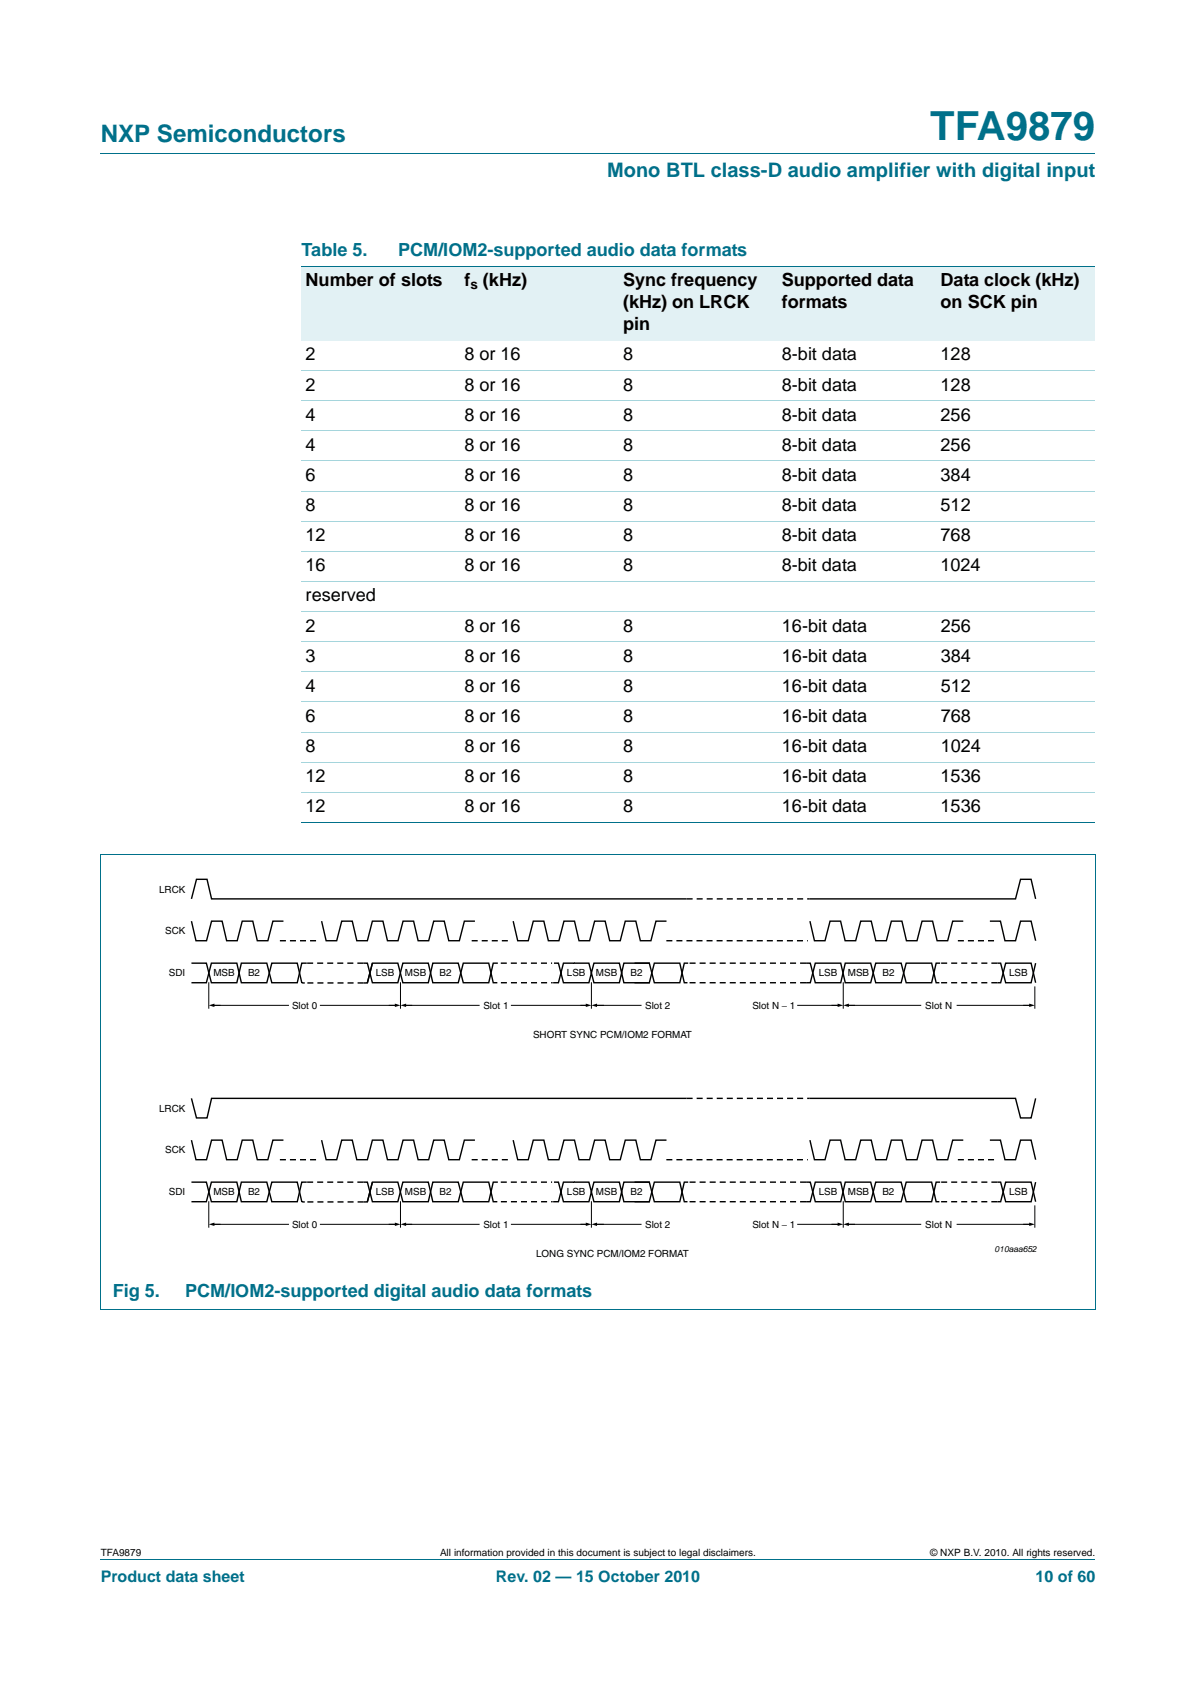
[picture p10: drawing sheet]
<svg xmlns="http://www.w3.org/2000/svg" width="210mm" height="297mm" viewBox="0 0 210 297" stroke-linecap="round" stroke-linejoin="round" font-family="sans-serif">
<path d="M17.7 27h174.6M17.7 273.9h174.6" fill="none" stroke="#00708a" stroke-width=".18"/>
<g fill="#e2f1f4">
<path d="M53 46.7h27.8v13.1h-27.8z"/>
<path d="M80.8 46.7h27.9v13.1h-27.9z"/>
<path d="M108.7 46.7h27.9v13.1h-27.9z"/>
<path d="M136.6 46.7h27.8v13.1h-27.8z"/>
<path d="M164.4 46.7h27.9v13.1h-27.9z"/>
</g>
<path d="M53 46.7h139.3M17.6 150.1h174.7M17.7 150.2v79.8M53 144.5h139.3M192.3 150.2v79.8M17.6 230h174.7" fill="none" stroke="#00708a" stroke-width=".18"/>
<g fill="none" stroke="#a5d5dc" stroke-width=".18">
<path d="M53 65.1h139.3M53 70.4h139.3M53 75.7h139.3M53 81h139.3M53 86.3h139.3M53 91.5h139.3M53 96.8h139.3M53 102.1h139.3M53 107.4h139.3M53 112.7h139.3M53 118h139.3M53 123.3h139.3"/>
<path d="M53 128.6h139.3M53 133.9h139.3M53 139.2h139.3"/>
</g>
<g fill="none" stroke="#000" stroke-width=".25">
<path d="M33.6 157.9l.9-3.4h1.8l.8 3.4h83.4M142.2 157.9h36.1l.9-3.4h1.8l.8 3.4M33.6 161.8l.8 3.4h1.9l.8-3.4h1.9l.8 3.4h1.8l.9-3.4h1.9l.8 3.4h1.8l.9-3.4h1.9M33.6 169.2h2.6l.9 3.4h4.5l.8-3.4h4.4l.9 3.4h4.5l.8-3.4h.9M33.6 172.6h2.6l.9-3.4h4.5l.8 3.4h4.4l.9-3.4h4.5l.8 3.5h.5M56.5 161.8l.8 3.4h1.8l.9-3.4h1.8l.8 3.4h1.9l.9-3.4h1.8l.8 3.4h1.9l.9-3.4h1.8l.8 3.4h1.9l.8-3.4h1.9l.8 3.4h1.8l.9-3.4h1.9M63.8 169.2h.7l.9 3.4h4.4l.9-3.4h4.5l.8 3.4h4.5l.8-3.4h4.5l.8 3.4h.7M65.4 169.2l-.9 3.5h-.7M87.4 169.2h-.8l-.8 3.4h-4.5l-.8-3.4h-4.5l-.8 3.4h-4.5l-.9-3.4h-4.4l-.9 3.4M90.1 161.8l.8 3.4h1.8l.9-3.4h1.9l.8 3.4h1.8l.9-3.4h1.9l.8 3.4h1.8l.9-3.4h1.9l.7 3.4h1.9l.9-3.4h1.8l.8 3.4h1.9l.9-3.4h1.8M97.3 169.2h.7l.9 3.4h4.5l.9-3.4h4.4l.8 3.4h4.6M111.4 169.2h2.6l.9 3.4h4.4l.8-3.4h.7"/>
<path d="M114.1 169.2h-4.6l-.8 3.4h-4.4l-.9-3.4h-4.5l-.9 3.4h-.9M120.7 172.6h-.6l-.8-3.4h-4.4l-.9 3.4h-2.6M141.5 169.2h.8l.8 3.4h4.5l.8-3.4h4.5l.8 3.4h4.5l.9-3.4h4.5l.8 3.4h.5M142.2 161.8l.8 3.4h1.8l.9-3.4h1.9l.8 3.4h1.8l.9-3.4h1.9l.8 3.4h1.8l.9-3.4h1.9l.7 3.4h1.9l.9-3.4h1.8l.8 3.4h1.9l.9-3.4h1.8M165.1 169.2h-.7l-.8 3.4h-4.5l-.9-3.4h-4.5l-.8 3.4h-4.5l-.8-3.4h-4.5l-.8 3.4h-.8M173.8 161.8h1.8l.8 3.4h1.9l.9-3.4h1.8l.8 3.4M175.1 169.2h.6l.9 3.4h4.4l.8-3.4M181.8 172.6l-.8-3.4h-4.4l-.9 3.4h-.6M33.6 192.9l.9 3.5h1.8l.8-3.5h83.4M142.2 192.9h36.1l.9 3.5h1.8l.8-3.5M33.6 207.7h2.6l.9 3.4h4.5l.8-3.4h4.4l.9 3.4h4.5l.8-3.4h.9M33.6 211.1h2.6l.9-3.4h4.5l.8 3.4h4.4l.9-3.4h4.5l.8 3.4h.5"/>
<path d="M49.8 200.3h-1.9l-.9 3.4h-1.8l-.8-3.4h-1.9l-.9 3.4h-1.8l-.8-3.4h-1.9l-.8 3.4h-1.9l-.8-3.4M63.8 207.7h.7l.9 3.4h4.4l.9-3.4h4.5l.8 3.4h4.5l.8-3.4h4.5l.8 3.4h.7M65.4 207.7l-.9 3.4h-.7M83.4 200.3h-1.9l-.9 3.4h-1.8l-.8-3.4h-1.9l-.8 3.4h-1.9l-.8-3.4h-1.8l-.9 3.4h-1.9l-.8-3.4h-1.8l-.9 3.4h-1.9l-.8-3.4h-1.8l-.9 3.4h-1.8l-.8-3.4M87.4 207.7h-.8l-.8 3.4h-4.5l-.8-3.4h-4.5l-.8 3.4h-4.5l-.9-3.4h-4.4l-.9 3.4M97.3 207.7h.7l.9 3.4h4.5l.9-3.4h4.4l.8 3.4h4.6M111.4 207.7h2.6l.9 3.4h4.4l.8-3.4h.7M114.1 207.7h-4.6l-.8 3.4h-4.4l-.9-3.4h-4.5l-.9 3.4h-.9M117 200.3h-1.8l-.9 3.4h-1.9l-.8-3.4h-1.8l-.9 3.4h-1.9l-.7-3.4h-1.9l-.9 3.4h-1.8l-.8-3.4h-1.9l-.9 3.4h-1.8l-.8-3.4h-1.9l-.9 3.4h-1.8l-.8-3.4M120.7 211.1h-.6l-.8-3.4h-4.4l-.9 3.4h-2.6M141.5 207.7h.8l.8 3.4h4.5l.8-3.4h4.5l.8 3.4h4.5l.9-3.4h4.5l.8 3.4h.5M165.1 207.7h-.7l-.8 3.4h-4.5l-.9-3.4h-4.5l-.8 3.4h-4.5l-.8-3.4h-4.5l-.8 3.4h-.8"/>
<path d="M169.1 200.3h-1.8l-.9 3.4h-1.9l-.8-3.4h-1.8l-.9 3.4h-1.9l-.7-3.4h-1.9l-.9 3.4h-1.8l-.8-3.4h-1.9l-.9 3.4h-1.8l-.8-3.4h-1.9l-.9 3.4h-1.8l-.8-3.4M173.8 200.3h1.8l.8 3.4h1.9l.9-3.4h1.8l.8 3.4M175.1 207.7h.6l.9 3.4h4.4l.8-3.4M181.8 211.1l-.8-3.4h-4.4l-.9 3.4h-.6"/>
</g>
<g fill="none" stroke="#000" stroke-width=".25" stroke-dasharray="1.1 .7" stroke-linecap="butt">
<path d="M120.5 157.9h21.7M49.1 165.2h6.5M63.8 169.2h-9.9M63.8 172.7h-10.3M82.8 165.2h6.4M87.9 169.2h9M87.9 172.6h9.1M117 165.2h24.8M141.5 169.2h-20.7M141.5 172.6h-20.8M168.2 165.2h6.4M175.1 172.6h-10.2"/>
<path d="M175.1 169.2h-10M120.5 192.9h21.7M49.1 203.7h6.5M63.8 207.7h-9.9M63.8 211.1h-10.3M82.8 203.7h6.4M87.9 207.7h9M87.9 211.1h9.1M117 203.7h24.8M141.5 207.7h-20.7M141.5 211.1h-20.8M168.2 203.7h6.4"/>
<path d="M175.1 211.1h-10.2M175.1 207.7h-10"/>
</g>
<g fill="none" stroke="#000" stroke-width=".18">
<path d="M36.7 172.5v4.7M37.4 176.6h13.3M56.2 176.6h13.5M70.3 172.5v4.7M71.1 176.6h13.1M89.7 176.6h13.5M103.8 172.5v4.7M104.6 176.6h8M140 176.6h7.4M148 172.5v4.7M148.8 176.6h12.9M168 176.6h13.1"/>
<path d="M181.7 173.3v3.9M36.7 211v4.7M37.4 215.1h13.3M56.2 215.1h13.5M70.3 211v4.7M71.1 215.1h13.1M89.7 215.1h13.5M103.8 211v4.7M104.6 215.1h8M140 215.1h7.4M148 211v4.7M148.8 215.1h12.9"/>
<path d="M168 215.1h13.1M181.7 211.7v4"/>
</g>
<g fill="#000">
<path d="M36.7 176.6l.9-.3v.6zM69.3 176.3l1 .3-1 .3zM70.3 176.6l1-.3v.6zM102.8 176.3l1 .3-1 .3zM103.8 176.6l1-.3v.6zM147.1 176.3l.9 .3-.9 .3zM148 176.6l1-.3v.6zM180.7 176.3l1 .3-1 .3zM36.7 215.1l.9-.3v.6zM69.3 214.8l1 .3-1 .3zM70.3 215.1l1-.3v.6zM102.8 214.8l1 .3-1 .3z"/>
<path d="M103.8 215.1l1-.3v.6zM147.1 214.8l.9 .3-.9 .3zM148 215.1l1-.3v.6zM180.7 214.8l1 .3-1 .3z"/>
</g>
<text font-size="7" fill="#00708a" x="163.3" y="24.6">TFA9879</text>
<text font-size="4.2" fill="#00708a" x="17.7" y="24.9">NXP Semiconductors</text>
<text font-size="3.5" fill="#00708a" x="106.6" y="31.1">Mono BTL class-D audio amplifier with digital input</text>
<g font-size="3.2" fill="#00708a">
<text x="53" y="45">Table 5.</text>
<text x="69.9" y="45">PCM/IOM2-supported audio data formats</text>
<text x="19.8" y="227.9">Fig 5.</text>
<text x="32.5" y="227.9">PCM/IOM2-supported digital audio data formats</text>
</g>
<g font-size="3.2">
<text x="53.7" y="50.3">Number of slots</text>
<text x="81.5" y="50.3">f (kHz)</text>
<text x="109.4" y="50.3">Sync frequency</text>
<text x="137.3" y="50.3">Supported data</text>
<text x="165.1" y="50.3">Data clock (kHz)</text>
<text x="109.4" y="54.1">(kHz) on LRCK</text>
<text x="109.4" y="58">pin</text>
<text x="137.3" y="54.1">formats</text>
<text x="165.1" y="54.1">on SCK pin</text>
<text x="53.7" y="63.3">2</text>
<text x="81.5" y="63.3">8 or 16</text>
<text x="109.4" y="63.3">8</text>
<text x="137.3" y="63.3">8-bit data</text>
<text x="165.1" y="63.3">128</text>
<text x="53.7" y="68.6">2</text>
<text x="81.5" y="68.6">8 or 16</text>
<text x="109.4" y="68.6">8</text>
<text x="137.3" y="68.6">8-bit data</text>
<text x="165.1" y="68.6">128</text>
<text x="53.7" y="73.9">4</text>
<text x="81.5" y="73.9">8 or 16</text>
<text x="109.4" y="73.9">8</text>
<text x="137.3" y="73.9">8-bit data</text>
<text x="165.1" y="73.9">256</text>
<text x="53.7" y="79.2">4</text>
<text x="81.5" y="79.2">8 or 16</text>
<text x="109.4" y="79.2">8</text>
<text x="137.3" y="79.2">8-bit data</text>
<text x="165.1" y="79.2">256</text>
<text x="53.7" y="84.5">6</text>
<text x="53.7" y="89.8">8</text>
<text x="81.5" y="84.5">8 or 16</text>
<text x="81.5" y="89.8">8 or 16</text>
<text x="109.4" y="84.5">8</text>
<text x="109.4" y="89.8">8</text>
<text x="137.3" y="84.5">8-bit data</text>
<text x="137.3" y="89.8">8-bit data</text>
<text x="165.1" y="84.5">384</text>
<text x="165.1" y="89.8">512</text>
<text x="53.7" y="95.1">12</text>
<text x="81.5" y="95.1">8 or 16</text>
<text x="109.4" y="95.1">8</text>
<text x="137.3" y="95.1">8-bit data</text>
<text x="165.1" y="95.1">768</text>
<text x="53.7" y="100.4">16</text>
<text x="81.5" y="100.4">8 or 16</text>
<text x="109.4" y="100.4">8</text>
<text x="137.3" y="100.4">8-bit data</text>
<text x="165.1" y="100.4">1024</text>
<text x="53.7" y="105.6">reserved</text>
<text x="53.7" y="110.9">2</text>
<text x="81.5" y="110.9">8 or 16</text>
<text x="109.4" y="110.9">8</text>
<text x="137.3" y="110.9">16-bit data</text>
<text x="165.2" y="110.9">256</text>
<text x="53.7" y="116.2">3</text>
<text x="81.5" y="116.2">8 or 16</text>
<text x="109.4" y="116.2">8</text>
<text x="137.3" y="116.2">16-bit data</text>
<text x="165.2" y="116.2">384</text>
<text x="53.7" y="121.5">4</text>
<text x="81.5" y="121.5">8 or 16</text>
<text x="109.4" y="121.5">8</text>
<text x="137.3" y="121.5">16-bit data</text>
<text x="165.2" y="121.5">512</text>
<text x="53.7" y="126.8">6</text>
<text x="81.5" y="126.8">8 or 16</text>
<text x="109.4" y="126.8">8</text>
<text x="137.3" y="126.8">16-bit data</text>
<text x="165.2" y="126.8">768</text>
<text x="53.7" y="132.1">8</text>
<text x="53.7" y="137.4">12</text>
<text x="81.5" y="132.1">8 or 16</text>
<text x="81.5" y="137.4">8 or 16</text>
<text x="109.4" y="132.1">8</text>
<text x="109.4" y="137.4">8</text>
<text x="137.3" y="132.1">16-bit data</text>
<text x="137.3" y="137.4">16-bit data</text>
<text x="165.1" y="137.4">1536</text>
<text x="165.2" y="132.1">1024</text>
<text x="53.7" y="142.7">12</text>
<text x="81.5" y="142.7">8 or 16</text>
<text x="109.4" y="142.7">8</text>
<text x="137.3" y="142.7">16-bit data</text>
<text x="165.1" y="142.7">1536</text>
</g>
<g font-size="2.8" fill="#00708a">
<text x="17.7" y="277.9">Product data sheet</text>
<text x="87.1" y="277.9">Rev. 02 — 15 October 2010</text>
<text x="181.8" y="277.9">10 of 60</text>
</g>
<text font-size="2.4" x="82.6" y="50.8">s</text>
<g font-size="1.8">
<text x="17.7" y="273.3">TFA9879</text>
<text x="77.3" y="273.3">All information provided in this document is subject to legal disclaimers.</text>
<text x="163.3" y="273.3">© NXP B.V. 2010. All rights reserved.</text>
</g>
<g font-size="1.7">
<text x="27.9" y="156.8">LRCK</text>
<text x="29" y="164.1">SCK</text>
<text x="29.7" y="171.5">SDI</text>
<text x="37.5" y="171.5">MSB</text>
<text x="43.5" y="171.5">B2</text>
<text x="66" y="171.5">LSB</text>
<text x="71.1" y="171.5">MSB</text>
<text x="77.2" y="171.5">B2</text>
<text x="99.5" y="171.5">LSB</text>
<text x="104.6" y="171.5">MSB</text>
<text x="110.7" y="171.5">B2</text>
<text x="143.7" y="171.5">LSB</text>
<text x="148.9" y="171.5">MSB</text>
<text x="154.9" y="171.5">B2</text>
<text x="177.2" y="171.5">LSB</text>
<text x="51.3" y="177.2">Slot 0</text>
<text x="84.9" y="177.2">Slot 1</text>
<text x="113.3" y="177.2">Slot 2</text>
<text x="132.1" y="177.2">Slot N − 1</text>
<text x="162.5" y="177.2">Slot N</text>
<text x="93.6" y="182.3">SHORT SYNC PCM/IOM2 FORMAT</text>
<text x="27.9" y="195.3">LRCK</text>
<text x="29" y="202.6">SCK</text>
<text x="29.7" y="210">SDI</text>
<text x="37.5" y="210">MSB</text>
<text x="43.5" y="210">B2</text>
<text x="66" y="210">LSB</text>
<text x="71.1" y="210">MSB</text>
<text x="77.2" y="210">B2</text>
<text x="99.5" y="210">LSB</text>
<text x="104.6" y="210">MSB</text>
<text x="110.7" y="210">B2</text>
<text x="143.7" y="210">LSB</text>
<text x="148.9" y="210">MSB</text>
<text x="154.9" y="210">B2</text>
<text x="177.2" y="210">LSB</text>
<text x="51.3" y="215.7">Slot 0</text>
<text x="84.9" y="215.7">Slot 1</text>
<text x="113.3" y="215.7">Slot 2</text>
<text x="132.1" y="215.7">Slot N − 1</text>
<text x="162.5" y="215.7">Slot N</text>
<text x="94.1" y="220.8">LONG SYNC PCM/IOM2 FORMAT</text>
</g>
<text font-size="1.5" x="174.6" y="219.9">010aaa652</text>
</svg>
